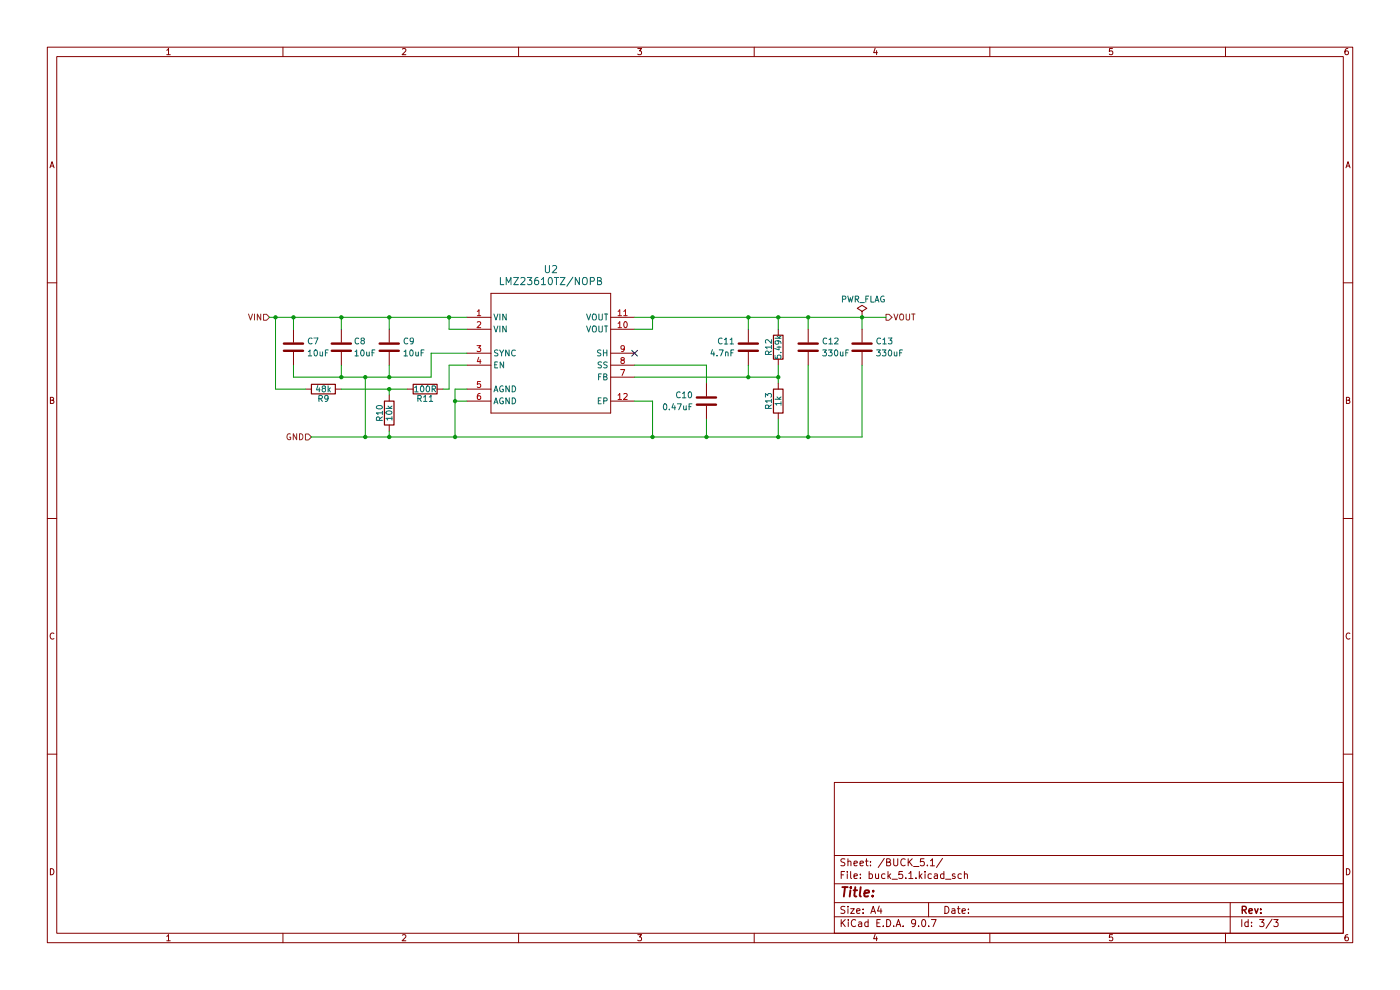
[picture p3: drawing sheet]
(kicad_sch
 (version 20250114)
 (generator "eeschema")
 (generator_version "9.0")
 (paper "A4")
 (lib_symbols
  (symbol "Buck-5V:LMZ23610TZ_NOPB"
   (pin_names
    (offset 0.254)) (exclude_from_sim no) (in_bom yes) (on_board yes)
   (property "Reference" "U" (at 0 2.54 0) (effects (font (size 1.524 1.524))))
   (property "Value" "LMZ23610TZ/NOPB" (at 0 0 0) (effects (font (size 1.524 1.524))))
   (property "Footprint" "NDY0011A_N" (at 0 0 0) (effects (font (size 1.27 1.27)
    (italic yes)) (hide yes)))
   (property "Datasheet" "https://www.ti.com/lit/gpn/lmz23610" (at 0 0 0) (effects (font (size 1.27 1.27)
    (italic yes)) (hide yes)))
   (property "Description" "" (at 0 0 0) (effects (font (size 1.27 1.27)) (hide yes)))
   (property "ki_locked" "" (at 0 0 0) (effects (font (size 1.27 1.27))))
   (symbol "LMZ23610TZ_NOPB_0_1"
    (polyline (pts (xy -12.7 12.7) (xy -12.7 -12.7)) (stroke (width 0.2032) (type default)) (fill (type none)))
    (polyline (pts (xy -12.7 -12.7) (xy 12.7 -12.7)) (stroke (width 0.2032) (type default)) (fill (type none)))
    (polyline (pts (xy 12.7 12.7) (xy -12.7 12.7)) (stroke (width 0.2032) (type default)) (fill (type none)))
    (polyline (pts (xy 12.7 -12.7) (xy 12.7 12.7)) (stroke (width 0.2032) (type default)) (fill (type none)))
    (pin power_in line (at -17.78 7.62 0) (length 5.08) (name "VIN" (effects (font (size 1.27 1.27)))) (number "1" (effects (font (size 1.27 1.27)))))
    (pin power_in line (at -17.78 5.08 0) (length 5.08) (name "VIN" (effects (font (size 1.27 1.27)))) (number "2" (effects (font (size 1.27 1.27)))))
    (pin input line (at -17.78 0 0) (length 5.08) (name "SYNC" (effects (font (size 1.27 1.27)))) (number "3" (effects (font (size 1.27 1.27)))))
    (pin input line (at -17.78 -2.54 0) (length 5.08) (name "EN" (effects (font (size 1.27 1.27)))) (number "4" (effects (font (size 1.27 1.27)))))
    (pin power_in line (at -17.78 -7.62 0) (length 5.08) (name "AGND" (effects (font (size 1.27 1.27)))) (number "5" (effects (font (size 1.27 1.27)))))
    (pin power_in line (at -17.78 -10.16 0) (length 5.08) (name "AGND" (effects (font (size 1.27 1.27)))) (number "6" (effects (font (size 1.27 1.27)))))
    (pin power_in line (at 17.78 7.62 180) (length 5.08) (name "VOUT" (effects (font (size 1.27 1.27)))) (number "11" (effects (font (size 1.27 1.27)))))
    (pin power_in line (at 17.78 5.08 180) (length 5.08) (name "VOUT" (effects (font (size 1.27 1.27)))) (number "10" (effects (font (size 1.27 1.27)))))
    (pin unspecified line (at 17.78 0 180) (length 5.08) (name "SH" (effects (font (size 1.27 1.27)))) (number "9" (effects (font (size 1.27 1.27)))))
    (pin input line (at 17.78 -2.54 180) (length 5.08) (name "SS" (effects (font (size 1.27 1.27)))) (number "8" (effects (font (size 1.27 1.27)))))
    (pin power_in line (at 17.78 -10.16 180) (length 5.08) (name "EP" (effects (font (size 1.27 1.27)))) (number "12" (effects (font (size 1.27 1.27))))))
   (symbol "LMZ23610TZ_NOPB_1_1"
    (pin input line (at 17.78 -5.08 180) (length 5.08) (name "FB" (effects (font (size 1.27 1.27)))) (number "7" (effects (font (size 1.27 1.27))))))
   (embedded_fonts no))
  (symbol "Device:C"
   (pin_numbers (hide yes))
   (pin_names
    (offset 0.254)) (exclude_from_sim no) (in_bom yes) (on_board yes)
   (property "Reference" "C" (at 0.635 2.54 0) (effects (font (size 1.27 1.27)) (justify left)))
   (property "Value" "C" (at 0.635 -2.54 0) (effects (font (size 1.27 1.27)) (justify left)))
   (property "Footprint" "" (at 0.9652 -3.81 0) (effects (font (size 1.27 1.27)) (hide yes)))
   (property "Datasheet" "~" (at 0 0 0) (effects (font (size 1.27 1.27)) (hide yes)))
   (property "Description" "Unpolarized capacitor" (at 0 0 0) (effects (font (size 1.27 1.27)) (hide yes)))
   (symbol "C_0_1"
    (polyline (pts (xy -2.032 0.762) (xy 2.032 0.762)) (stroke (width 0.508) (type default)) (fill (type none)))
    (polyline (pts (xy -2.032 -0.762) (xy 2.032 -0.762)) (stroke (width 0.508) (type default)) (fill (type none))))
   (symbol "C_1_1"
    (pin passive line (at 0 3.81 270) (length 2.794) (name "~" (effects (font (size 1.27 1.27)))) (number "1" (effects (font (size 1.27 1.27)))))
    (pin passive line (at 0 -3.81 90) (length 2.794) (name "~" (effects (font (size 1.27 1.27)))) (number "2" (effects (font (size 1.27 1.27))))))
   (embedded_fonts no))
  (symbol "Device:R"
   (pin_numbers (hide yes))
   (pin_names
    (offset 0)) (exclude_from_sim no) (in_bom yes) (on_board yes)
   (property "Reference" "R" (at 2.032 0 90) (effects (font (size 1.27 1.27))))
   (property "Value" "R" (at 0 0 90) (effects (font (size 1.27 1.27))))
   (property "Footprint" "" (at -1.778 0 90) (effects (font (size 1.27 1.27)) (hide yes)))
   (property "Datasheet" "~" (at 0 0 0) (effects (font (size 1.27 1.27)) (hide yes)))
   (property "Description" "Resistor" (at 0 0 0) (effects (font (size 1.27 1.27)) (hide yes)))
   (symbol "R_0_1"
    (rectangle (start -1.016 -2.54) (end 1.016 2.54) (stroke (width 0.254) (type default)) (fill (type none))))
   (symbol "R_1_1"
    (pin passive line (at 0 3.81 270) (length 1.27) (name "~" (effects (font (size 1.27 1.27)))) (number "1" (effects (font (size 1.27 1.27)))))
    (pin passive line (at 0 -3.81 90) (length 1.27) (name "~" (effects (font (size 1.27 1.27)))) (number "2" (effects (font (size 1.27 1.27))))))
   (embedded_fonts no))
  (symbol "power:PWR_FLAG"
   (power)
   (pin_numbers (hide yes))
   (pin_names
    (offset 0) (hide yes)) (exclude_from_sim no) (in_bom yes) (on_board yes)
   (property "Reference" "#FLG" (at 0 1.905 0) (effects (font (size 1.27 1.27)) (hide yes)))
   (property "Value" "PWR_FLAG" (at 0 3.81 0) (effects (font (size 1.27 1.27))))
   (property "Footprint" "" (at 0 0 0) (effects (font (size 1.27 1.27)) (hide yes)))
   (property "Datasheet" "~" (at 0 0 0) (effects (font (size 1.27 1.27)) (hide yes)))
   (property "Description" "Special symbol for telling ERC where power comes from" (at 0 0 0) (effects (font (size 1.27 1.27)) (hide yes)))
   (symbol "PWR_FLAG_0_0"
    (pin power_out line (at 0 0 90) (length 0) (name "~" (effects (font (size 1.27 1.27)))) (number "1" (effects (font (size 1.27 1.27))))))
   (symbol "PWR_FLAG_0_1"
    (polyline (pts (xy 0 0) (xy 0 1.27) (xy -1.016 1.905) (xy 0 2.54) (xy 1.016 1.905) (xy 0 1.27)) (stroke (width 0) (type default)) (fill (type none))))
   (embedded_fonts no)))
 (junction
  (at 82.55 82.55)
  (diameter 0)
  (color 0 0 0 0))
 (junction
  (at 95.25 67.31)
  (diameter 0)
  (color 0 0 0 0))
 (junction
  (at 138.43 92.71)
  (diameter 0)
  (color 0 0 0 0))
 (junction
  (at 165.1 92.71)
  (diameter 0)
  (color 0 0 0 0))
 (junction
  (at 149.86 92.71)
  (diameter 0)
  (color 0 0 0 0))
 (junction
  (at 165.1 80.01)
  (diameter 0)
  (color 0 0 0 0))
 (junction
  (at 82.55 80.01)
  (diameter 0)
  (color 0 0 0 0))
 (junction
  (at 171.45 67.31)
  (diameter 0)
  (color 0 0 0 0))
 (junction
  (at 158.75 80.01)
  (diameter 0)
  (color 0 0 0 0))
 (junction
  (at 171.45 92.71)
  (diameter 0)
  (color 0 0 0 0))
 (junction
  (at 96.52 85.09)
  (diameter 0)
  (color 0 0 0 0))
 (junction
  (at 72.39 80.01)
  (diameter 0)
  (color 0 0 0 0))
 (junction
  (at 62.23 67.31)
  (diameter 0)
  (color 0 0 0 0))
 (junction
  (at 182.88 67.31)
  (diameter 0)
  (color 0 0 0 0))
 (junction
  (at 96.52 92.71)
  (diameter 0)
  (color 0 0 0 0))
 (junction
  (at 82.55 67.31)
  (diameter 0)
  (color 0 0 0 0))
 (junction
  (at 58.42 67.31)
  (diameter 0)
  (color 0 0 0 0))
 (junction
  (at 158.75 67.31)
  (diameter 0)
  (color 0 0 0 0))
 (junction
  (at 77.47 80.01)
  (diameter 0)
  (color 0 0 0 0))
 (junction
  (at 82.55 92.71)
  (diameter 0)
  (color 0 0 0 0))
 (junction
  (at 138.43 67.31)
  (diameter 0)
  (color 0 0 0 0))
 (junction
  (at 77.47 92.71)
  (diameter 0)
  (color 0 0 0 0))
 (junction
  (at 165.1 67.31)
  (diameter 0)
  (color 0 0 0 0))
 (junction
  (at 72.39 67.31)
  (diameter 0)
  (color 0 0 0 0))
 (no_connect
  (at 134.62 74.93))
 (wire
  (pts (xy 95.25 82.55) (xy 93.98 82.55))
  (stroke (width 0) (type default)))
 (wire
  (pts (xy 82.55 67.31) (xy 95.25 67.31))
  (stroke (width 0) (type default)))
 (wire
  (pts (xy 171.45 67.31) (xy 165.1 67.31))
  (stroke (width 0) (type default)))
 (wire
  (pts (xy 72.39 77.47) (xy 72.39 80.01))
  (stroke (width 0) (type default)))
 (wire
  (pts (xy 134.62 69.85) (xy 138.43 69.85))
  (stroke (width 0) (type default)))
 (wire
  (pts (xy 149.86 92.71) (xy 165.1 92.71))
  (stroke (width 0) (type default)))
 (wire
  (pts (xy 182.88 67.31) (xy 182.88 69.85))
  (stroke (width 0) (type default)))
 (wire
  (pts (xy 62.23 67.31) (xy 72.39 67.31))
  (stroke (width 0) (type default)))
 (wire
  (pts (xy 165.1 80.01) (xy 165.1 81.28))
  (stroke (width 0) (type default)))
 (wire
  (pts (xy 165.1 67.31) (xy 165.1 69.85))
  (stroke (width 0) (type default)))
 (wire
  (pts (xy 57.15 67.31) (xy 58.42 67.31))
  (stroke (width 0) (type default)))
 (wire
  (pts (xy 149.86 88.9) (xy 149.86 92.71))
  (stroke (width 0) (type default)))
 (wire
  (pts (xy 138.43 92.71) (xy 149.86 92.71))
  (stroke (width 0) (type default)))
 (wire
  (pts (xy 96.52 85.09) (xy 99.06 85.09))
  (stroke (width 0) (type default)))
 (wire
  (pts (xy 171.45 92.71) (xy 165.1 92.71))
  (stroke (width 0) (type default)))
 (wire
  (pts (xy 72.39 67.31) (xy 82.55 67.31))
  (stroke (width 0) (type default)))
 (wire
  (pts (xy 165.1 67.31) (xy 158.75 67.31))
  (stroke (width 0) (type default)))
 (wire
  (pts (xy 187.96 67.31) (xy 182.88 67.31))
  (stroke (width 0) (type default)))
 (wire
  (pts (xy 64.77 82.55) (xy 58.42 82.55))
  (stroke (width 0) (type default)))
 (wire
  (pts (xy 96.52 85.09) (xy 96.52 92.71))
  (stroke (width 0) (type default)))
 (wire
  (pts (xy 62.23 67.31) (xy 62.23 69.85))
  (stroke (width 0) (type default)))
 (wire
  (pts (xy 82.55 91.44) (xy 82.55 92.71))
  (stroke (width 0) (type default)))
 (wire
  (pts (xy 95.25 77.47) (xy 95.25 82.55))
  (stroke (width 0) (type default)))
 (wire
  (pts (xy 82.55 80.01) (xy 77.47 80.01))
  (stroke (width 0) (type default)))
 (wire
  (pts (xy 58.42 82.55) (xy 58.42 67.31))
  (stroke (width 0) (type default)))
 (wire
  (pts (xy 72.39 80.01) (xy 62.23 80.01))
  (stroke (width 0) (type default)))
 (wire
  (pts (xy 149.86 77.47) (xy 149.86 81.28))
  (stroke (width 0) (type default)))
 (wire
  (pts (xy 134.62 85.09) (xy 138.43 85.09))
  (stroke (width 0) (type default)))
 (wire
  (pts (xy 77.47 80.01) (xy 72.39 80.01))
  (stroke (width 0) (type default)))
 (wire
  (pts (xy 91.44 74.93) (xy 99.06 74.93))
  (stroke (width 0) (type default)))
 (wire
  (pts (xy 96.52 92.71) (xy 138.43 92.71))
  (stroke (width 0) (type default)))
 (wire
  (pts (xy 134.62 80.01) (xy 158.75 80.01))
  (stroke (width 0) (type default)))
 (wire
  (pts (xy 182.88 77.47) (xy 182.88 92.71))
  (stroke (width 0) (type default)))
 (wire
  (pts (xy 82.55 92.71) (xy 96.52 92.71))
  (stroke (width 0) (type default)))
 (wire
  (pts (xy 182.88 67.31) (xy 171.45 67.31))
  (stroke (width 0) (type default)))
 (wire
  (pts (xy 165.1 80.01) (xy 165.1 77.47))
  (stroke (width 0) (type default)))
 (wire
  (pts (xy 158.75 80.01) (xy 165.1 80.01))
  (stroke (width 0) (type default)))
 (wire
  (pts (xy 95.25 69.85) (xy 95.25 67.31))
  (stroke (width 0) (type default)))
 (wire
  (pts (xy 158.75 77.47) (xy 158.75 80.01))
  (stroke (width 0) (type default)))
 (wire
  (pts (xy 82.55 82.55) (xy 82.55 83.82))
  (stroke (width 0) (type default)))
 (wire
  (pts (xy 82.55 77.47) (xy 82.55 80.01))
  (stroke (width 0) (type default)))
 (wire
  (pts (xy 72.39 82.55) (xy 82.55 82.55))
  (stroke (width 0) (type default)))
 (wire
  (pts (xy 72.39 67.31) (xy 72.39 69.85))
  (stroke (width 0) (type default)))
 (wire
  (pts (xy 171.45 67.31) (xy 171.45 69.85))
  (stroke (width 0) (type default)))
 (wire
  (pts (xy 99.06 77.47) (xy 95.25 77.47))
  (stroke (width 0) (type default)))
 (wire
  (pts (xy 171.45 77.47) (xy 171.45 92.71))
  (stroke (width 0) (type default)))
 (wire
  (pts (xy 62.23 80.01) (xy 62.23 77.47))
  (stroke (width 0) (type default)))
 (wire
  (pts (xy 138.43 67.31) (xy 134.62 67.31))
  (stroke (width 0) (type default)))
 (wire
  (pts (xy 77.47 80.01) (xy 77.47 92.71))
  (stroke (width 0) (type default)))
 (wire
  (pts (xy 138.43 85.09) (xy 138.43 92.71))
  (stroke (width 0) (type default)))
 (wire
  (pts (xy 58.42 67.31) (xy 62.23 67.31))
  (stroke (width 0) (type default)))
 (wire
  (pts (xy 91.44 80.01) (xy 91.44 74.93))
  (stroke (width 0) (type default)))
 (wire
  (pts (xy 158.75 67.31) (xy 158.75 69.85))
  (stroke (width 0) (type default)))
 (wire
  (pts (xy 95.25 67.31) (xy 99.06 67.31))
  (stroke (width 0) (type default)))
 (wire
  (pts (xy 82.55 80.01) (xy 91.44 80.01))
  (stroke (width 0) (type default)))
 (wire
  (pts (xy 77.47 92.71) (xy 82.55 92.71))
  (stroke (width 0) (type default)))
 (wire
  (pts (xy 99.06 82.55) (xy 96.52 82.55))
  (stroke (width 0) (type default)))
 (wire
  (pts (xy 165.1 92.71) (xy 165.1 88.9))
  (stroke (width 0) (type default)))
 (wire
  (pts (xy 99.06 69.85) (xy 95.25 69.85))
  (stroke (width 0) (type default)))
 (wire
  (pts (xy 134.62 77.47) (xy 149.86 77.47))
  (stroke (width 0) (type default)))
 (wire
  (pts (xy 158.75 67.31) (xy 138.43 67.31))
  (stroke (width 0) (type default)))
 (wire
  (pts (xy 96.52 82.55) (xy 96.52 85.09))
  (stroke (width 0) (type default)))
 (wire
  (pts (xy 82.55 67.31) (xy 82.55 69.85))
  (stroke (width 0) (type default)))
 (wire
  (pts (xy 82.55 82.55) (xy 86.36 82.55))
  (stroke (width 0) (type default)))
 (wire
  (pts (xy 182.88 92.71) (xy 171.45 92.71))
  (stroke (width 0) (type default)))
 (wire
  (pts (xy 138.43 69.85) (xy 138.43 67.31))
  (stroke (width 0) (type default)))
 (wire
  (pts (xy 66.04 92.71) (xy 77.47 92.71))
  (stroke (width 0) (type default)))
 (hierarchical_label "VIN"
  (shape input)
  (at 57.15 67.31 180)
  (effects (font (size 1.27 1.27)) (justify right)))
 (hierarchical_label "VOUT"
  (shape output)
  (at 187.96 67.31 0)
  (effects (font (size 1.27 1.27)) (justify left)))
 (hierarchical_label "GND"
  (shape input)
  (at 66.04 92.71 180)
  (effects (font (size 1.27 1.27)) (justify right)))
 (symbol
  (lib_id "Device:R")
  (at 82.55 87.63 0)
  (unit 1)
  (exclude_from_sim no)
  (in_bom yes)
  (on_board yes)
  (dnp no)
  (property "Reference" "R10" (at 80.518 87.63 90) (effects (font (size 1.27 1.27))))
  (property "Value" "10k" (at 82.55 87.63 90) (effects (font (size 1.27 1.27))))
  (property "Footprint" "Resistor_THT:R_Axial_DIN0207_L6.3mm_D2.5mm_P2.54mm_Vertical" (at 80.772 87.63 90) (effects (font (size 1.27 1.27)) (hide yes)))
  (property "Datasheet" "~" (at 82.55 87.63 0) (effects (font (size 1.27 1.27)) (hide yes)))
  (property "Description" "Resistor" (at 82.55 87.63 0) (effects (font (size 1.27 1.27)) (hide yes)))
  (pin "1")
  (pin "2"))
 (symbol
  (lib_id "Device:C")
  (at 182.88 73.66 0)
  (unit 1)
  (exclude_from_sim no)
  (in_bom yes)
  (on_board yes)
  (dnp no)
  (property "Reference" "C13" (at 185.674 72.39 0) (effects (font (size 1.27 1.27)) (justify left)))
  (property "Value" "330uF" (at 185.674 74.93 0) (effects (font (size 1.27 1.27)) (justify left)))
  (property "Footprint" "Capacitor_THT:C_Rect_L28.0mm_W8.0mm_P22.50mm_MKS4" (at 183.8452 77.47 0) (effects (font (size 1.27 1.27)) (hide yes)))
  (property "Datasheet" "~" (at 182.88 73.66 0) (effects (font (size 1.27 1.27)) (hide yes)))
  (property "Description" "Unpolarized capacitor" (at 182.88 73.66 0) (effects (font (size 1.27 1.27)) (hide yes)))
  (pin "1")
  (pin "2"))
 (symbol
  (lib_id "Device:C")
  (at 171.45 73.66 0)
  (unit 1)
  (exclude_from_sim no)
  (in_bom yes)
  (on_board yes)
  (dnp no)
  (property "Reference" "C12" (at 174.244 72.39 0) (effects (font (size 1.27 1.27)) (justify left)))
  (property "Value" "330uF" (at 174.244 74.93 0) (effects (font (size 1.27 1.27)) (justify left)))
  (property "Footprint" "Capacitor_THT:C_Rect_L28.0mm_W8.0mm_P22.50mm_MKS4" (at 172.4152 77.47 0) (effects (font (size 1.27 1.27)) (hide yes)))
  (property "Datasheet" "~" (at 171.45 73.66 0) (effects (font (size 1.27 1.27)) (hide yes)))
  (property "Description" "Unpolarized capacitor" (at 171.45 73.66 0) (effects (font (size 1.27 1.27)) (hide yes)))
  (pin "1")
  (pin "2"))
 (symbol
  (lib_id "Device:C")
  (at 82.55 73.66 0)
  (unit 1)
  (exclude_from_sim no)
  (in_bom yes)
  (on_board yes)
  (dnp no)
  (property "Reference" "C9" (at 85.344 72.39 0) (effects (font (size 1.27 1.27)) (justify left)))
  (property "Value" "10uF" (at 85.344 74.93 0) (effects (font (size 1.27 1.27)) (justify left)))
  (property "Footprint" "Capacitor_THT:C_Rect_L4.0mm_W2.5mm_P2.50mm" (at 83.5152 77.47 0) (effects (font (size 1.27 1.27)) (hide yes)))
  (property "Datasheet" "~" (at 82.55 73.66 0) (effects (font (size 1.27 1.27)) (hide yes)))
  (property "Description" "Unpolarized capacitor" (at 82.55 73.66 0) (effects (font (size 1.27 1.27)) (hide yes)))
  (pin "1")
  (pin "2"))
 (symbol
  (lib_id "Device:C")
  (at 158.75 73.66 0)
  (mirror y)
  (unit 1)
  (exclude_from_sim no)
  (in_bom yes)
  (on_board yes)
  (dnp no)
  (property "Reference" "C11" (at 155.956 72.39 0) (effects (font (size 1.27 1.27)) (justify left)))
  (property "Value" "4.7nF" (at 155.956 74.93 0) (effects (font (size 1.27 1.27)) (justify left)))
  (property "Footprint" "Capacitor_THT:C_Rect_L4.6mm_W3.0mm_P2.50mm_MKS02_FKP02" (at 157.7848 77.47 0) (effects (font (size 1.27 1.27)) (hide yes)))
  (property "Datasheet" "~" (at 158.75 73.66 0) (effects (font (size 1.27 1.27)) (hide yes)))
  (property "Description" "Unpolarized capacitor" (at 158.75 73.66 0) (effects (font (size 1.27 1.27)) (hide yes)))
  (pin "1")
  (pin "2"))
 (symbol
  (lib_id "Device:R")
  (at 165.1 73.66 0)
  (unit 1)
  (exclude_from_sim no)
  (in_bom yes)
  (on_board yes)
  (dnp no)
  (property "Reference" "R12" (at 163.068 73.66 90) (effects (font (size 1.27 1.27))))
  (property "Value" "5.49k" (at 165.1 73.66 90) (effects (font (size 1.27 1.27))))
  (property "Footprint" "Resistor_THT:R_Axial_DIN0207_L6.3mm_D2.5mm_P2.54mm_Vertical" (at 163.322 73.66 90) (effects (font (size 1.27 1.27)) (hide yes)))
  (property "Datasheet" "~" (at 165.1 73.66 0) (effects (font (size 1.27 1.27)) (hide yes)))
  (property "Description" "Resistor" (at 165.1 73.66 0) (effects (font (size 1.27 1.27)) (hide yes)))
  (pin "1")
  (pin "2"))
 (symbol
  (lib_id "Device:R")
  (at 165.1 85.09 0)
  (unit 1)
  (exclude_from_sim no)
  (in_bom yes)
  (on_board yes)
  (dnp no)
  (property "Reference" "R13" (at 163.068 85.09 90) (effects (font (size 1.27 1.27))))
  (property "Value" "1k" (at 165.1 85.09 90) (effects (font (size 1.27 1.27))))
  (property "Footprint" "Resistor_THT:R_Axial_DIN0207_L6.3mm_D2.5mm_P2.54mm_Vertical" (at 163.322 85.09 90) (effects (font (size 1.27 1.27)) (hide yes)))
  (property "Datasheet" "~" (at 165.1 85.09 0) (effects (font (size 1.27 1.27)) (hide yes)))
  (property "Description" "Resistor" (at 165.1 85.09 0) (effects (font (size 1.27 1.27)) (hide yes)))
  (pin "1")
  (pin "2"))
 (symbol
  (lib_id "power:PWR_FLAG")
  (at 182.88 67.31 0)
  (unit 1)
  (exclude_from_sim no)
  (in_bom yes)
  (on_board yes)
  (dnp no)
  (property "Reference" "#FLG03" (at 182.88 65.405 0) (effects (font (size 1.27 1.27)) (hide yes)))
  (property "Value" "PWR_FLAG" (at 183.134 63.5 0) (effects (font (size 1.27 1.27))))
  (property "Footprint" "" (at 182.88 67.31 0) (effects (font (size 1.27 1.27)) (hide yes)))
  (property "Datasheet" "~" (at 182.88 67.31 0) (effects (font (size 1.27 1.27)) (hide yes)))
  (property "Description" "Special symbol for telling ERC where power comes from" (at 182.88 67.31 0) (effects (font (size 1.27 1.27)) (hide yes)))
  (pin "1"))
 (symbol
  (lib_id "Device:R")
  (at 68.58 82.55 90)
  (unit 1)
  (exclude_from_sim no)
  (in_bom yes)
  (on_board yes)
  (dnp no)
  (property "Reference" "R9" (at 68.58 84.582 90) (effects (font (size 1.27 1.27))))
  (property "Value" "48k" (at 68.58 82.55 90) (effects (font (size 1.27 1.27))))
  (property "Footprint" "Resistor_THT:R_Axial_DIN0207_L6.3mm_D2.5mm_P2.54mm_Vertical" (at 68.58 84.328 90) (effects (font (size 1.27 1.27)) (hide yes)))
  (property "Datasheet" "~" (at 68.58 82.55 0) (effects (font (size 1.27 1.27)) (hide yes)))
  (property "Description" "Resistor" (at 68.58 82.55 0) (effects (font (size 1.27 1.27)) (hide yes)))
  (pin "1")
  (pin "2"))
 (symbol
  (lib_id "Buck-5V:LMZ23610TZ_NOPB")
  (at 116.84 74.93 0)
  (unit 1)
  (exclude_from_sim no)
  (in_bom yes)
  (on_board yes)
  (dnp no)
  (fields_autoplaced yes)
  (property "Reference" "U2" (at 116.84 57.15 0) (effects (font (size 1.524 1.524))))
  (property "Value" "LMZ23610TZ/NOPB" (at 116.84 59.69 0) (effects (font (size 1.524 1.524))))
  (property "Footprint" "Buck 5V:NDY0011A_N" (at 116.84 74.93 0) (effects (font (size 1.27 1.27)
    (italic yes)) (hide yes)))
  (property "Datasheet" "https://www.ti.com/lit/gpn/lmz23610" (at 116.84 74.93 0) (effects (font (size 1.27 1.27)
    (italic yes)) (hide yes)))
  (property "Description" "" (at 116.84 74.93 0) (effects (font (size 1.27 1.27)) (hide yes)))
  (pin "9")
  (pin "12")
  (pin "4")
  (pin "1")
  (pin "7")
  (pin "6")
  (pin "8")
  (pin "10")
  (pin "3")
  (pin "5")
  (pin "2")
  (pin "11"))
 (symbol
  (lib_id "Device:C")
  (at 149.86 85.09 0)
  (mirror y)
  (unit 1)
  (exclude_from_sim no)
  (in_bom yes)
  (on_board yes)
  (dnp no)
  (property "Reference" "C10" (at 147.066 83.82 0) (effects (font (size 1.27 1.27)) (justify left)))
  (property "Value" "0.47uF" (at 147.066 86.36 0) (effects (font (size 1.27 1.27)) (justify left)))
  (property "Footprint" "Capacitor_THT:C_Rect_L4.6mm_W3.0mm_P2.50mm_MKS02_FKP02" (at 148.8948 88.9 0) (effects (font (size 1.27 1.27)) (hide yes)))
  (property "Datasheet" "~" (at 149.86 85.09 0) (effects (font (size 1.27 1.27)) (hide yes)))
  (property "Description" "Unpolarized capacitor" (at 149.86 85.09 0) (effects (font (size 1.27 1.27)) (hide yes)))
  (pin "1")
  (pin "2"))
 (symbol
  (lib_id "Device:R")
  (at 90.17 82.55 90)
  (unit 1)
  (exclude_from_sim no)
  (in_bom yes)
  (on_board yes)
  (dnp no)
  (property "Reference" "R11" (at 90.17 84.582 90) (effects (font (size 1.27 1.27))))
  (property "Value" "100R" (at 90.17 82.55 90) (effects (font (size 1.27 1.27))))
  (property "Footprint" "Resistor_THT:R_Axial_DIN0207_L6.3mm_D2.5mm_P2.54mm_Vertical" (at 90.17 84.328 90) (effects (font (size 1.27 1.27)) (hide yes)))
  (property "Datasheet" "~" (at 90.17 82.55 0) (effects (font (size 1.27 1.27)) (hide yes)))
  (property "Description" "Resistor" (at 90.17 82.55 0) (effects (font (size 1.27 1.27)) (hide yes)))
  (pin "1")
  (pin "2"))
 (symbol
  (lib_id "Device:C")
  (at 72.39 73.66 0)
  (unit 1)
  (exclude_from_sim no)
  (in_bom yes)
  (on_board yes)
  (dnp no)
  (property "Reference" "C8" (at 74.93 72.39 0) (effects (font (size 1.27 1.27)) (justify left)))
  (property "Value" "10uF" (at 74.93 74.93 0) (effects (font (size 1.27 1.27)) (justify left)))
  (property "Footprint" "Capacitor_THT:C_Rect_L4.0mm_W2.5mm_P2.50mm" (at 73.3552 77.47 0) (effects (font (size 1.27 1.27)) (hide yes)))
  (property "Datasheet" "~" (at 72.39 73.66 0) (effects (font (size 1.27 1.27)) (hide yes)))
  (property "Description" "Unpolarized capacitor" (at 72.39 73.66 0) (effects (font (size 1.27 1.27)) (hide yes)))
  (pin "2")
  (pin "1"))
 (symbol
  (lib_id "Device:C")
  (at 62.23 73.66 0)
  (unit 1)
  (exclude_from_sim no)
  (in_bom yes)
  (on_board yes)
  (dnp no)
  (property "Reference" "C7" (at 65.024 72.39 0) (effects (font (size 1.27 1.27)) (justify left)))
  (property "Value" "10uF" (at 65.024 74.93 0) (effects (font (size 1.27 1.27)) (justify left)))
  (property "Footprint" "Capacitor_THT:C_Rect_L4.0mm_W2.5mm_P2.50mm" (at 63.1952 77.47 0) (effects (font (size 1.27 1.27)) (hide yes)))
  (property "Datasheet" "~" (at 62.23 73.66 0) (effects (font (size 1.27 1.27)) (hide yes)))
  (property "Description" "Unpolarized capacitor" (at 62.23 73.66 0) (effects (font (size 1.27 1.27)) (hide yes)))
  (pin "2")
  (pin "1")))
